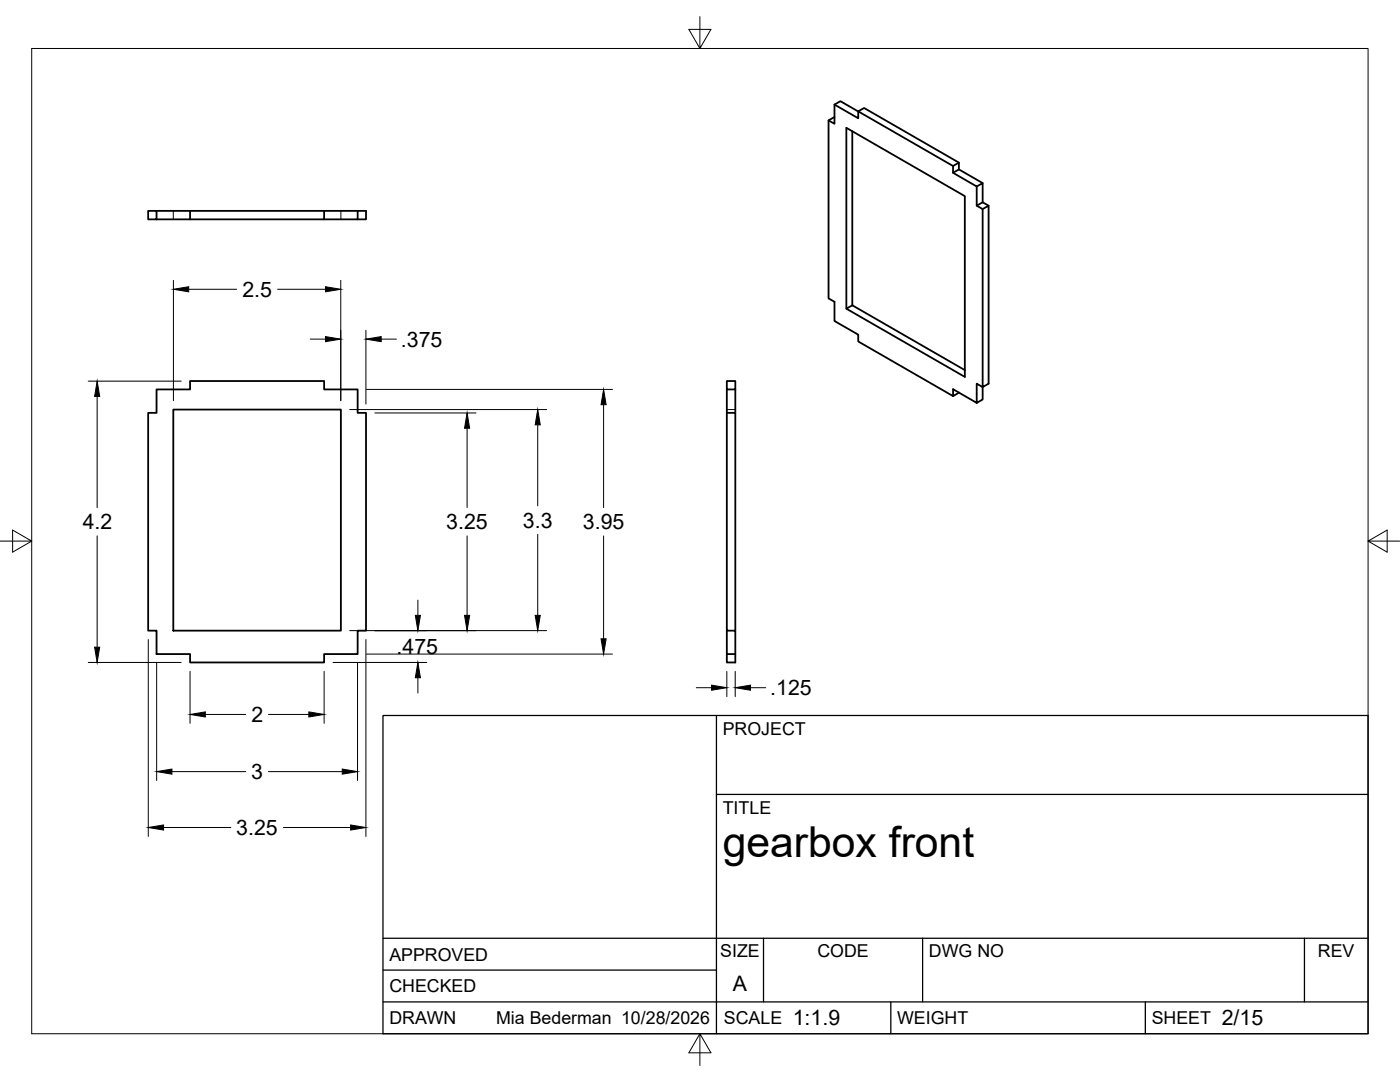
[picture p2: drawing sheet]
<svg xmlns="http://www.w3.org/2000/svg" width="279mm" height="216mm" viewBox="0 0 279 216" stroke-linecap="round" stroke-linejoin="round" font-family="sans-serif">
<!-- layer: Visible -->
<g fill="none" stroke="#000" stroke-width=".36">
<path d="M166.5 23.3l-1.1 .7v35.5l1.1 .7v3.9l4.8 2.7v1.3l18.9 10.9M166.5 20.9l4.8 2.7v-1.4l1.1-.7 19 10.9M170.1 26.2v34.7M171.3 22.2l-3.6-2-1.2 .7v3.8l-1.1-.7M171.3 22.2l18.9 10.9 1.2-.7v1.4M190.2 33.1v1.4l1.2-.7 4.7 2.7M190.2 34.5l4.7 2.7 1.2-.7v3.9M194.9 37.2v3.8l1.2-.6 1.2 .6M29.6 42.1h1.6v1.7h-1.6zM31.2 42.1h6.7M64.7 42.1h-26.8v1.7h-6.7M64.7 43.8h6.7v-1.7h1.6v1.7h-1.6"/>
<path d="M71.4 42.1h-6.7v1.7h-26.8M194.9 41l1.2 .7 1.2-.7v35.6l-1.2 .6v-35.5M31.2 77.7h6.7v-1.7h26.8v1.7h6.7v4.7h1.6v43.4h-1.6v4.7h-6.7v1.7h-26.8v-1.7h-6.7v-4.7h-1.6v-43.4h1.6zM145.1 76h1.6v1.7h-1.6zM145.1 77.7v4.7h1.6v43.4M146.7 77.7v4.7M168.9 61.6l23.7 13.6v-36.1l-23.7-13.6v36.1l1.2-.7 22.5 13M191.4 78.3l-1.2 .7v-1.3l4.7 2.7 1.2-.7v-2.5l-1.2-.6v3.8M34.6 81.7h33.4v44.1h-33.4zM145.1 82.4v43.4h1.6v4.7M145.1 125.8v4.7h1.6v1.7h-1.6v-1.7"/>
</g>
<!-- layer: Hidden -->
<path d="M34.6 42.1v1.7M68 42.1v1.7M145.1 81.7h1.6" fill="none" stroke="#000" stroke-width=".2"/>
<!-- layer: Border -->
<path d="M6.3 9.7h266.7v196.6h-266.7zM139.7 3.3v6.4l2.2-3.8h-4.4l2.2 3.8M0 108h6.3l-3.8-2.2v4.4l3.8-2.2M273 108l3.8 2.2v-4.4l-3.8 2.2h6.4M139.7 206.3l-2.2 3.8h4.4l-2.2-3.8v6.3" fill="none" stroke="#000" stroke-width=".2"/>
<!-- layer: Titleblock -->
<path d="M76.4 142.8h196.6v63.5h-196.6zM143 158.5h130M143 142.8v63.5M76.4 199.9h196.6M76.4 193.6h66.6M76.4 187.2h196.6M152.4 187.2v12.7M177.8 199.9v6.4M184.1 187.2v12.7M228.6 199.9v6.4M260.3 187.2v12.7" fill="none" stroke="#000" stroke-width=".25"/>
<!-- layer: FD_Dimensions -->
<g fill="none" stroke="#000" stroke-width=".2">
<path d="M34.6 55.9v24M37.7 57.7h9.5M55.4 57.7h9.6M68 55.9v24M17.6 76.1h18.6M19.4 79.1v22.2M61.9 67.7h3.1M73 65.9v14.7M73.1 77.7h49.1M76.1 67.7h3M69.8 81.7h39.3M74.8 82.4h20.2"/>
<path d="M93.2 85.4v15.9M107.3 84.8v16.1M120.5 80.8v20.5M19.4 106.9v22.2M83.4 119.7v3.1M93.2 106.9v15.9M107.3 106.6v16.2M120.5 106.9v20.6M17.6 132.2h18.6M29.6 127.6v39.3M31.3 132.3v23.4M37.9 134v10.3"/>
<path d="M64.7 134v10.3M66.5 132.2h18.7M69.8 125.8h39.3M71.4 132.3v23.4M73 127.6v39.3M73.1 130.5h49.1M83.4 135.2v3.1M139 137.2h3M145.1 134v5M146.7 134v5M149.8 137.2h3M34.3 154h14.7"/>
<path d="M41 142.6h8M53.6 154h14.7M53.6 142.6h8M32.6 165.1h13.5M56.6 165.1h13.4"/>
</g>
<g fill="#000" stroke="#000" stroke-width=".2">
<path d="M34.6 57.7l3.1-.5v1zM65 57.2l3 .5-3 .5zM19.4 76.1l.5 3h-1zM65 67.2l3 .5-3 .5zM73 67.7l3.1-.5v1zM93.2 82.4l.5 3h-1zM107.3 81.7l.5 3.1h-1zM120.5 77.7l.5 3.1h-1zM18.9 129.1h1l-.5 3.1zM83.4 132.2l.5 3h-1zM82.9 122.8h1l-.5 3zM92.7 122.8h1l-.5 3z"/>
<path d="M106.8 122.8h1l-.5 3zM120 127.5h1l-.5 3zM142 136.7l3.1 .5-3.1 .5zM146.7 137.2l3.1-.5v1zM31.3 154l3-.5v1zM37.9 142.6l3.1-.6v1.1zM61.6 142l3.1 .6-3.1 .5zM68.3 153.5l3.1 .5-3.1 .5zM29.6 165.1l3-.5v1zM70 164.6l3 .5-3 .5z"/>
</g>
<text font-size="8.5" x="144.3" y="171">gearbox front</text>
<g font-size="4.3">
<text x="48.4" y="59.2">2.5</text>
<text x="80" y="69.2">.375</text>
<text x="16.5" y="105.6">4.2</text>
<text x="89.1" y="105.6">3.25</text>
<text x="104.4" y="105.3">3.3</text>
<text x="116.3" y="105.6">3.95</text>
<text x="79.1" y="130.5">.475</text>
<text x="153.7" y="138.7">.125</text>
<text x="50.2" y="144.1">2</text>
<text x="50.1" y="155.5">3</text>
<text x="47.2" y="166.6">3.25</text>
<text x="146.3" y="197.7">A</text>
<text x="158.2" y="204.6">1:1.9</text>
<text x="243.8" y="204.6">2/15</text>
</g>
<g font-size="3.5">
<text x="144.3" y="146.6">PROJECT</text>
<text x="144.3" y="162.3">TITLE</text>
<text x="77.7" y="191.7">APPROVED</text>
<text x="143.7" y="191">SIZE</text>
<text x="163.1" y="191">CODE</text>
<text x="185.4" y="191">DWG NO</text>
<text x="263" y="191">REV</text>
<text x="77.7" y="198">CHECKED</text>
<text x="77.7" y="204.4">DRAWN</text>
<text x="99" y="204.4">Mia Bederman 10/28/2026</text>
<text x="144.5" y="204.4">SCALE</text>
<text x="179" y="204.4">WEIGHT</text>
<text x="229.8" y="204.4">SHEET</text>
</g>
</svg>
